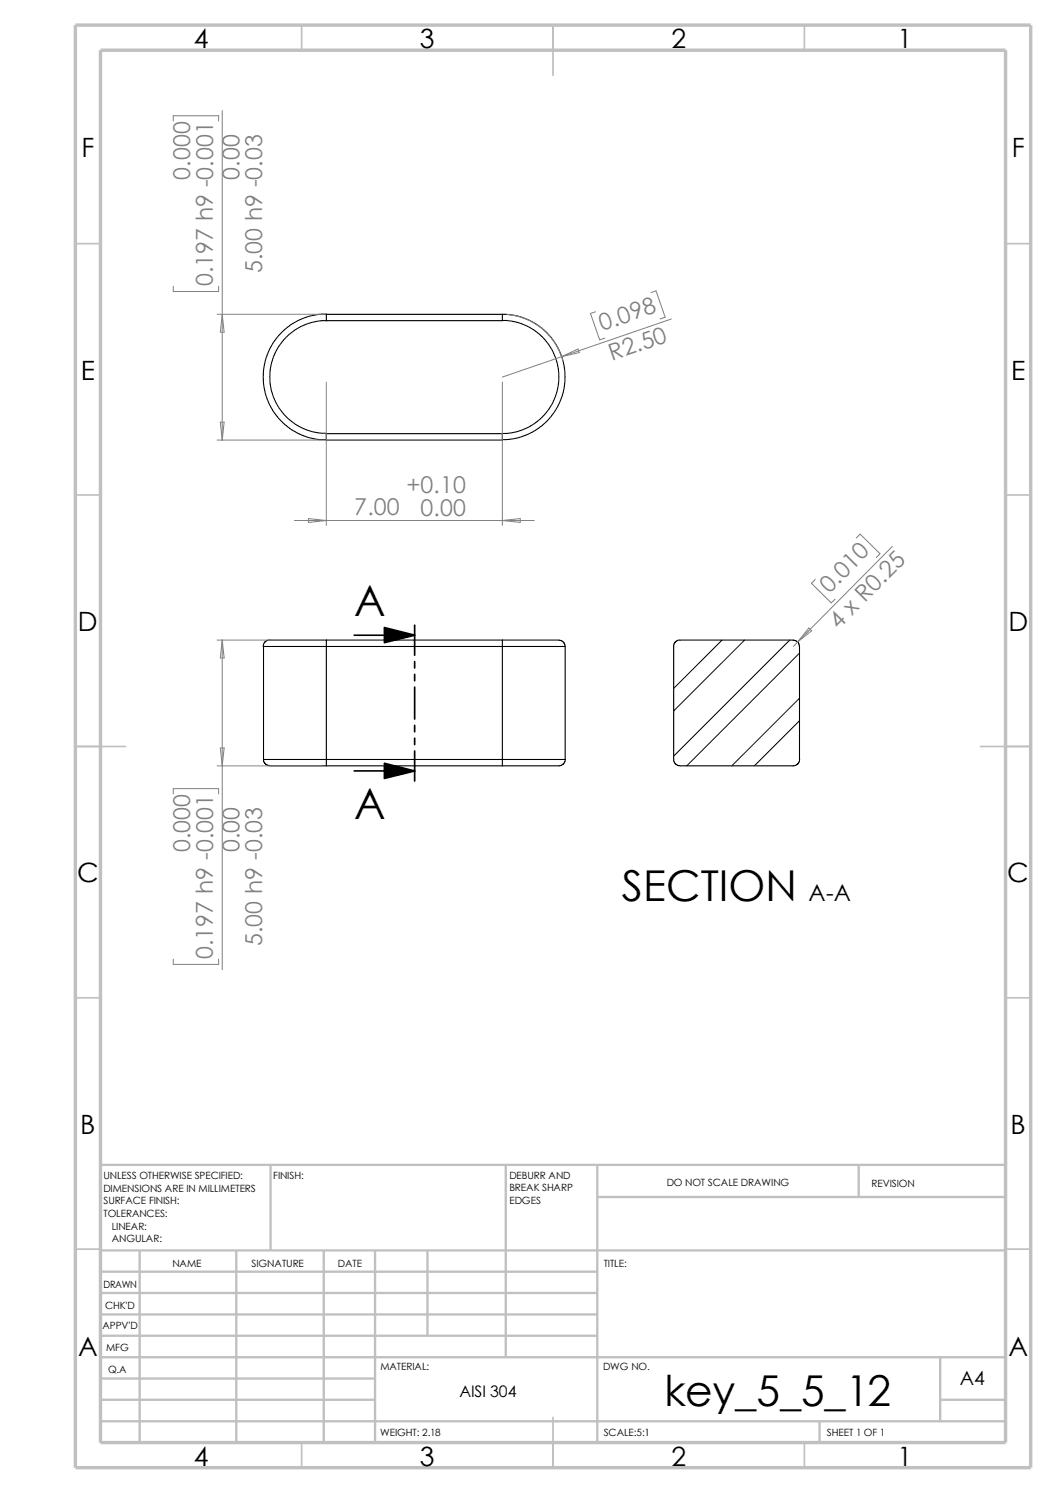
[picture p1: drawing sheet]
<svg xmlns="http://www.w3.org/2000/svg" width="210mm" height="297mm" viewBox="0 0 210 297" stroke-linecap="round" stroke-linejoin="round" font-family="sans-serif">
<g fill="none" stroke="#c0c0c0" stroke-width=".34">
<path d="M60 5v5M110 5v10M160 5v5M15 48.5h5M200 48.5h5M15 98.5h5M200 98.5h5M15 148.5h10M195 148.5h10M15 198.5h5M200 198.5h5M15 248.5h5"/>
<path d="M200 248.5h5M60 287v5M110 282v10M160 287v5"/>
</g>
<g fill="none" stroke="#c0c0c0" stroke-width=".47">
<path d="M53.8 231.7v17.1M100.6 231.7v38.3M118.8 231.7v55.3M118.8 238.1h81.2M170.8 231.7v6.4M200 231.7h-180v55.3M20 248.8h180M20 253h98.8M20 257.2h98.8M27.8 248.8v38.2M47 248.8v38.2M64.4 248.8v38.2"/>
<path d="M74.6 248.8v38.2M85 248.8v16.9M20 265.7h98.8M20 278.5h54.6M20 274.2h54.6M20 270h180M20 261.5h98.8M187 278.5h13M187 270v12.7M20 282.7h180M163 282.7v4.3"/>
</g>
<path d="M15 5h190v287h-190zM20 10h180v277h-180z" fill="none" stroke="#c0c0c0" stroke-width=".68" stroke-linecap="butt"/>
<g fill="none" stroke="#000" stroke-width=".21">
<path d="M64.9 62.4l-2.5 .3-2.5 .8-1.6 .8-2.1 1.6-1.6 1.9-1.1 2-.8 2.2-.4 3 .3 2.4 .7 2.5 1.3 2.3 1.6 1.9 2.1 1.6 1.6 .8 2.5 .8 2.5 .2M64.9 63.8l-2 .1-2.2 .7-1.9 1-1.6 1.2-1.7 1.9-1.1 2.1-.6 2.3-.2 1.9 .2 1.9 .6 2.3 1.1 1.9 1.1 1.5 2 1.7 2.1 1.1 2.2 .7 2 .1M99.9 63.7l1.9 .2 2.1 .6 2.2 1.1 1.8 1.4 1.4 1.7 1.1 2.3 .6 2.1 .2 1.9-.2 1.9-.6 2.1-1.1 2.2-1.4 1.8-1.8 1.4-2.2 1.1-2.1 .6-1.9 .2M99.9 62.5l2.3 .2 2.6 .8 1.9 1 1.9 1.5 1.4 1.7 1.4 2.4 .7 2 .3 2.9-.3 2.9-.7 2-.9 1.6-1.7 2.2-1.6 1.4-2.4 1.4-2 .7-2.9 .3M99.9 62.5h-35v1.3M99.9 62.5v1.3h-35M99.9 86.3h-35v1.2M99.9 86.3v1.2h-35M64.9 128.6h-12.5v22.5M64.9 127.3v1.3M64.9 128.6v22.5M64.9 128.6h35"/>
<path d="M64.9 127.3h35M64.9 127.3h-11.6l-.7 .5-.3 .8M99.9 128.6h12.5M99.9 128.6v22.5M99.9 127.3h11.3l.6 .3 .4 .3 .2 .7M99.9 127.3v1.3M112.4 128.6v22.5M133.9 128.6l.3-.8 .7-.5h22.9l.7 .3 .3 .3 .2 .7v22.5M134 128.6v22.8l.4 .7 .9 .3h22.5l.8-.4 .4-.9M52.4 151.1l.3 .7 .5 .4 .4 .1M52.4 151.1h12.5M53.6 152.4h11.3"/>
<path d="M64.9 151.1v1.3M64.9 151.1h35M64.9 152.4h35M99.9 151.1h12.5M99.9 151.1v1.3M112.4 151.1l-.4 .9-.8 .4h-11.3"/>
</g>
<path d="M143.6 127.3l-9.6 9.6M148.1 127.3l-14.1 14.1M157.1 127.3l-23.1 23.1M159 138.9l-13.5 13.5M159 129.9l-22.4 22.5M159 143.4l-9 9" fill="none" stroke="#000" stroke-width=".2"/>
<g fill="none" stroke="#808080" stroke-width=".2">
<path d="M34.5 24.1v-1.1h9v1.1M44.2 22v65.5M34.5 56.9v1.1h9v-1.1M129.5 58.2l1-.3 1.8 5.2-1 .4M43.2 62.5h20.7M44.2 62.5l.4 3.6h-.8zM64.9 76v28.5M99.9 76v28.5M100.9 62.6a12.4 12.4 0 0 1 11.1 9.3M111.7 71l-11.8 4M111.7 71l3.2-1.6 .3 .7zM118.4 62l-1 .4 1.9 5.2 1-.3"/>
<path d="M133.5 63.5l-21.8 7.5M43.2 87.5h20.7M43.8 84h.8l-.4 3.5zM58.5 103.5h47.8M61.3 103.2l3.6 .3-3.6 .4zM99.9 103.5l3.6-.3v.7zM162.1 115.3l-.7 .7 3.9 3.9 .8-.7M170.3 107l.8-.7 3.9 3.9-.7 .7M177.5 108.7l-18.9 19M43.2 127.3h20.7M44.2 127.3v65.6M44.2 127.3l.4 3.6h-.8z"/>
<path d="M158.6 127.7l-.8 .9M160.9 124.9l.5 .6-2.8 2.2zM34.5 157.9v-1h9v1M43.2 152.4h20.7M43.8 148.8h.8l-.4 3.6zM34.5 190.8v1.1h9v-1.1"/>
</g>
<path d="M76.5 124.8l6 1.6-6 1.4zM76.5 151.8l6 1.6-6 1.5z" fill="#000" stroke="#000" stroke-width=".34"/>
<path d="M70.4 126.4h12.1M82.5 124.4v5.9M82.5 131.6v1.3M82.5 134.2v1.2M82.5 136.7v6.3M70.4 153.4h12.1M82.5 144.3v1.3M82.5 146.9v1.2M82.5 149.4v6" fill="none" stroke="#000" stroke-width=".34"/>
<g font-size="8.5">
<text x="70.4" y="122.6">A</text>
<text x="70.4" y="163">A</text>
<text x="123.7" y="179.2">SECTION</text>
<text x="132.1" y="279.7">key_5_5_12</text>
</g>
<g font-size="5.3">
<text x="38.5" y="9.6">4</text>
<text x="83.5" y="9.6">3</text>
<text x="133.5" y="9.6">2</text>
<text x="178.5" y="9.6">1</text>
<text x="16.2" y="31.3">F</text>
<text x="201.2" y="31.3">F</text>
<text x="16" y="75.6">E</text>
<text x="201.1" y="75.6">E</text>
<text x="15.5" y="125.6">D</text>
<text x="200.6" y="125.6">D</text>
<text x="15.3" y="175.6">C</text>
<text x="200.3" y="175.6">C</text>
<text x="16" y="225.6">B</text>
<text x="201" y="225.6">B</text>
<text x="15.5" y="269.8">A</text>
<text x="200.5" y="269.8">A</text>
<text x="38.5" y="291.6">4</text>
<text x="83.5" y="291.6">3</text>
<text x="133.5" y="291.6">2</text>
<text x="178.5" y="291.6">1</text>
</g>
<g font-size="4.6" fill="#808080">
<text x="37.8" y="35.7" transform="rotate(-90 37.8 35.7)">0.000</text>
<text x="47.6" y="35.7" transform="rotate(-90 47.6 35.7)">0.00</text>
<text x="42.3" y="56.9" transform="rotate(-90 42.3 56.9)">0.197 h9 -0.001</text>
<text x="52.1" y="54.4" transform="rotate(-90 52.1 54.4)">5.00 h9 -0.03</text>
<text x="119.8" y="65.8" transform="rotate(-19 119.8 65.8)">0.098</text>
<text x="121.7" y="71.8" transform="rotate(-19 121.7 71.8)">R2.50</text>
<text x="80.8" y="98.1">+0.10</text>
<text x="70.5" y="102.5">7.00</text>
<text x="83.7" y="102.6">0.00</text>
<text x="165" y="118.2" transform="rotate(-45 165 118.2)">0.010</text>
<text x="166.8" y="125.3" transform="rotate(-45 166.8 125.3)">4 x R0.25</text>
<text x="37.8" y="169.6" transform="rotate(-90 37.8 169.6)">0.000</text>
<text x="47.6" y="169.6" transform="rotate(-90 47.6 169.6)">0.00</text>
<text x="42.3" y="190.8" transform="rotate(-90 42.3 190.8)">0.197 h9 -0.001</text>
<text x="52.1" y="188.2" transform="rotate(-90 52.1 188.2)">5.00 h9 -0.03</text>
</g>
<text font-size="4.6" x="160.8" y="179.3">A-A</text>
<text font-size="3.9" x="190.9" y="275.5">A4</text>
<text font-size="3.2" x="91.4" y="277.9">AISI 304</text>
<g font-size="2">
<text x="20.6" y="234.6">UNLESS OTHERWISE SPECIFIED:</text>
<text x="20.6" y="237.1">DIMENSIONS ARE IN MILLIMETERS</text>
<text x="20.6" y="239.6">SURFACE FINISH:</text>
<text x="54.4" y="234.6">FINISH:</text>
<text x="101.3" y="239.5">EDGES</text>
<text x="101.3" y="234.5">DEBURR AND</text>
<text x="101.3" y="237">BREAK SHARP</text>
<text x="132.6" y="236">DO NOT SCALE DRAWING</text>
<text x="173.3" y="236.2">REVISION</text>
<text x="20.6" y="242.1">TOLERANCES:</text>
<text x="22.2" y="244.6">LINEAR:</text>
<text x="22.2" y="247.1">ANGULAR:</text>
<text x="50" y="252">SIGNATURE</text>
<text x="67.2" y="252">DATE</text>
<text x="120.1" y="252">TITLE:</text>
<text x="20.6" y="256.2">DRAWN</text>
<text x="34.3" y="252.1">NAME</text>
<text x="20.9" y="260.4">CHK'D</text>
<text x="20.4" y="264.5">APPV'D</text>
<text x="21.1" y="268.8">MFG</text>
<text x="21.5" y="273.1">Q.A</text>
<text x="75.6" y="272.5">MATERIAL:</text>
<text x="119.9" y="272.5">DWG NO.</text>
<text x="75.6" y="285.6">WEIGHT: 2.18</text>
<text x="120.1" y="285.6">SCALE:5:1</text>
<text x="164.5" y="285.6">SHEET 1 OF 1</text>
</g>
</svg>
